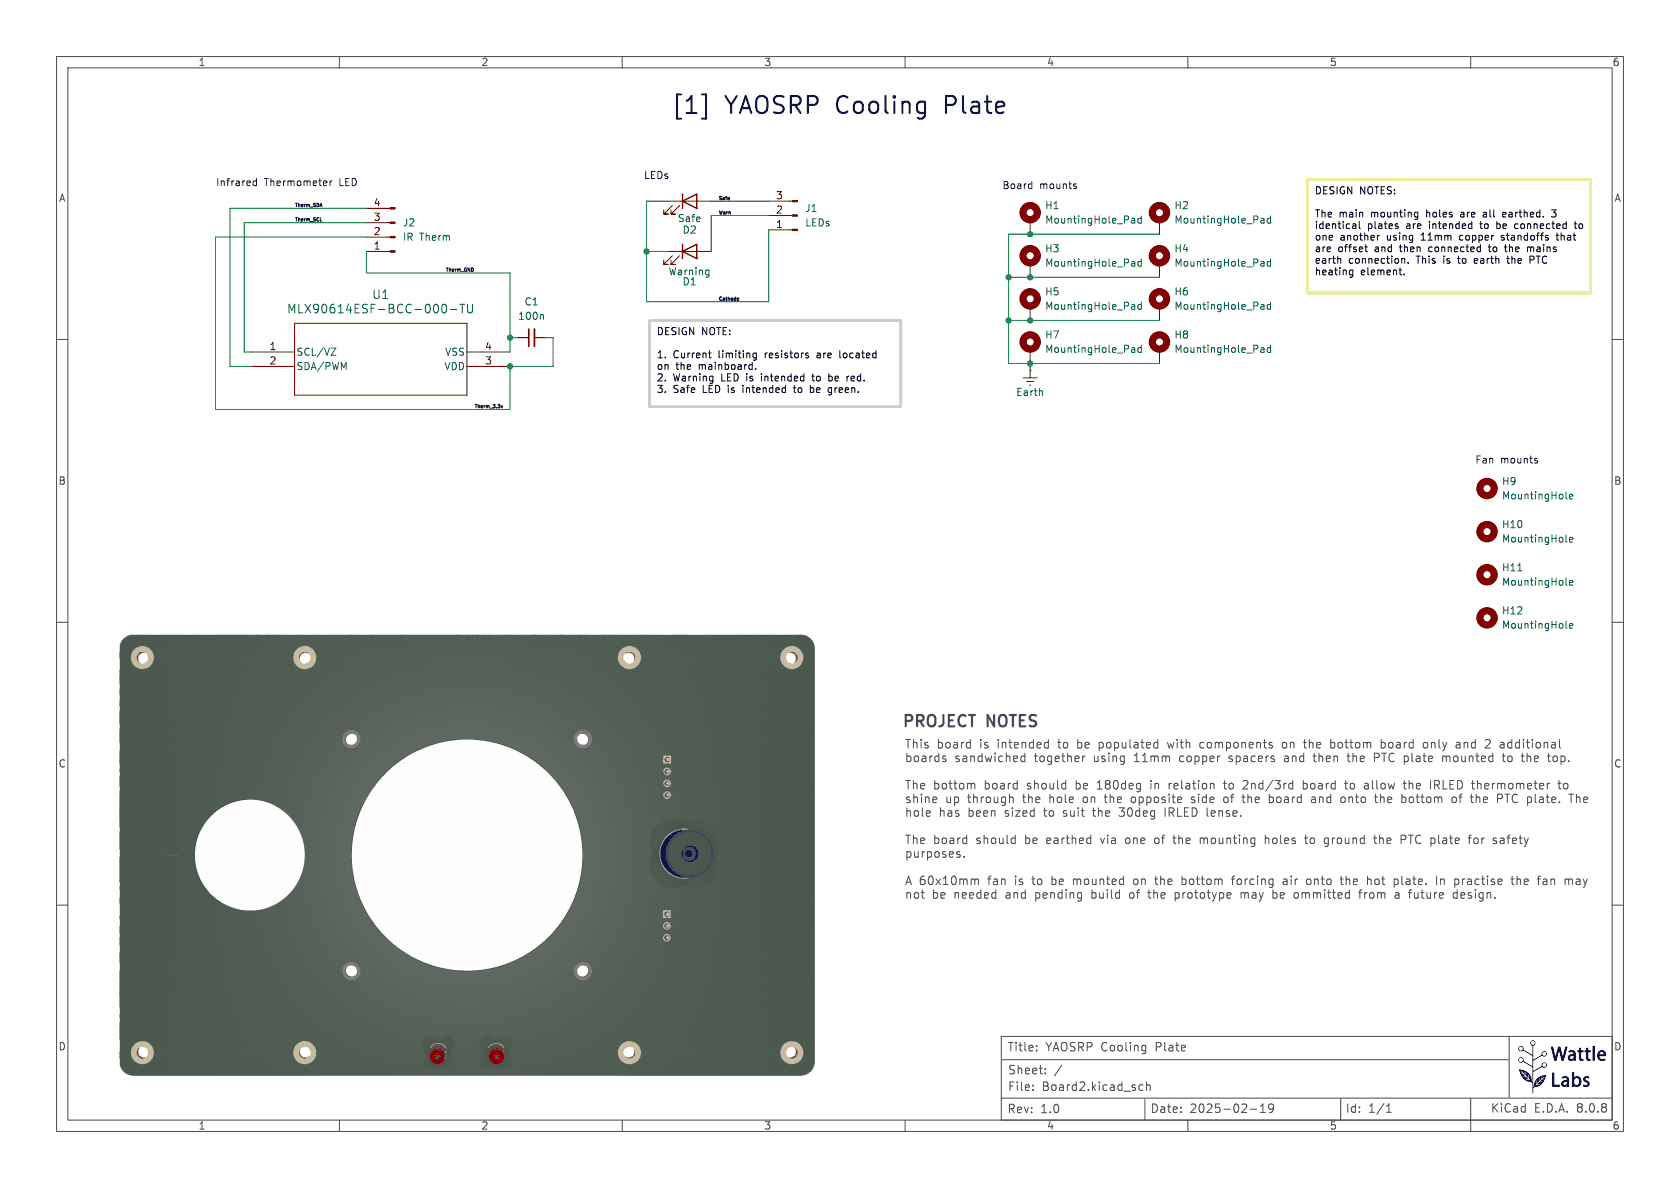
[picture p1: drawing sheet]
(kicad_sch
 (version 20231120)
 (generator "eeschema")
 (generator_version "8.0")
 (paper "A4")
 (title_block
  (title "YAOSRP Cooling Plate")
  (date "2025-02-19")
  (rev "1.0")
  (company "Wattle Labs"))
 (lib_symbols
  (symbol "Colins Library:MLX90614ESF-BCC-000-TU"
   (pin_names
    (offset 0.254)) (exclude_from_sim no) (in_bom yes) (on_board yes)
   (property "Reference" "U" (at 22.86 10.16 0) (effects (font (size 1.524 1.524))))
   (property "Value" "MLX90614ESF-BCC-000-TU" (at 22.86 7.62 0) (effects (font (size 1.524 1.524))))
   (property "Footprint" "MLX90614xCC_MEL" (at 0 0 0) (effects (font (size 1.27 1.27)
    (italic yes)) (hide yes)))
   (property "Datasheet" "" (at 0 0 0) (effects (font (size 1.27 1.27)
    (italic yes)) (hide yes)))
   (property "Description" "Infra Red Thermometer in TO-39" (at 0 0 0) (effects (font (size 1.27 1.27)) (hide yes)))
   (symbol "MLX90614ESF-BCC-000-TU_0_1"
    (polyline (pts (xy 7.62 -7.62) (xy 38.1 -7.62)) (stroke (width 0.127) (type default)) (fill (type none)))
    (polyline (pts (xy 7.62 5.08) (xy 7.62 -7.62)) (stroke (width 0.127) (type default)) (fill (type none)))
    (polyline (pts (xy 38.1 -7.62) (xy 38.1 5.08)) (stroke (width 0.127) (type default)) (fill (type none)))
    (polyline (pts (xy 38.1 5.08) (xy 7.62 5.08)) (stroke (width 0.127) (type default)) (fill (type none)))
    (pin input line (at 0 0 0) (length 7.62) (name "SCL/VZ" (effects (font (size 1.27 1.27)))) (number "1" (effects (font (size 1.27 1.27)))))
    (pin bidirectional line (at 0 -2.54 0) (length 7.62) (name "SDA/PWM" (effects (font (size 1.27 1.27)))) (number "2" (effects (font (size 1.27 1.27)))))
    (pin power_in line (at 45.72 -2.54 180) (length 7.62) (name "VDD" (effects (font (size 1.27 1.27)))) (number "3" (effects (font (size 1.27 1.27)))))
    (pin power_out line (at 45.72 0 180) (length 7.62) (name "VSS" (effects (font (size 1.27 1.27)))) (number "4" (effects (font (size 1.27 1.27)))))))
  (symbol "Connector:Conn_01x03_Pin"
   (pin_names
    (offset 1.016) hide) (exclude_from_sim no) (in_bom yes) (on_board yes)
   (property "Reference" "J" (at 0 5.08 0) (effects (font (size 1.27 1.27))))
   (property "Value" "Conn_01x03_Pin" (at 0 -5.08 0) (effects (font (size 1.27 1.27))))
   (property "Footprint" "" (at 0 0 0) (effects (font (size 1.27 1.27)) (hide yes)))
   (property "Datasheet" "~" (at 0 0 0) (effects (font (size 1.27 1.27)) (hide yes)))
   (property "Description" "Generic connector, single row, 01x03, script generated" (at 0 0 0) (effects (font (size 1.27 1.27)) (hide yes)))
   (property "ki_locked" "" (at 0 0 0) (effects (font (size 1.27 1.27))))
   (symbol "Conn_01x03_Pin_1_1"
    (polyline (pts (xy 1.27 -2.54) (xy 0.8636 -2.54)) (stroke (width 0.1524) (type default)) (fill (type none)))
    (polyline (pts (xy 1.27 0) (xy 0.8636 0)) (stroke (width 0.1524) (type default)) (fill (type none)))
    (polyline (pts (xy 1.27 2.54) (xy 0.8636 2.54)) (stroke (width 0.1524) (type default)) (fill (type none)))
    (rectangle (start 0.8636 -2.413) (end 0 -2.667) (stroke (width 0.1524) (type default)) (fill (type outline)))
    (rectangle (start 0.8636 0.127) (end 0 -0.127) (stroke (width 0.1524) (type default)) (fill (type outline)))
    (rectangle (start 0.8636 2.667) (end 0 2.413) (stroke (width 0.1524) (type default)) (fill (type outline)))
    (pin passive line (at 5.08 2.54 180) (length 3.81) (name "Pin_1" (effects (font (size 1.27 1.27)))) (number "1" (effects (font (size 1.27 1.27)))))
    (pin passive line (at 5.08 0 180) (length 3.81) (name "Pin_2" (effects (font (size 1.27 1.27)))) (number "2" (effects (font (size 1.27 1.27)))))
    (pin passive line (at 5.08 -2.54 180) (length 3.81) (name "Pin_3" (effects (font (size 1.27 1.27)))) (number "3" (effects (font (size 1.27 1.27)))))))
  (symbol "Connector:Conn_01x04_Pin"
   (pin_names
    (offset 1.016) hide) (exclude_from_sim no) (in_bom yes) (on_board yes)
   (property "Reference" "J" (at 0 5.08 0) (effects (font (size 1.27 1.27))))
   (property "Value" "Conn_01x04_Pin" (at 0 -7.62 0) (effects (font (size 1.27 1.27))))
   (property "Footprint" "" (at 0 0 0) (effects (font (size 1.27 1.27)) (hide yes)))
   (property "Datasheet" "~" (at 0 0 0) (effects (font (size 1.27 1.27)) (hide yes)))
   (property "Description" "Generic connector, single row, 01x04, script generated" (at 0 0 0) (effects (font (size 1.27 1.27)) (hide yes)))
   (property "ki_locked" "" (at 0 0 0) (effects (font (size 1.27 1.27))))
   (symbol "Conn_01x04_Pin_1_1"
    (polyline (pts (xy 1.27 -5.08) (xy 0.8636 -5.08)) (stroke (width 0.1524) (type default)) (fill (type none)))
    (polyline (pts (xy 1.27 -2.54) (xy 0.8636 -2.54)) (stroke (width 0.1524) (type default)) (fill (type none)))
    (polyline (pts (xy 1.27 0) (xy 0.8636 0)) (stroke (width 0.1524) (type default)) (fill (type none)))
    (polyline (pts (xy 1.27 2.54) (xy 0.8636 2.54)) (stroke (width 0.1524) (type default)) (fill (type none)))
    (rectangle (start 0.8636 -4.953) (end 0 -5.207) (stroke (width 0.1524) (type default)) (fill (type outline)))
    (rectangle (start 0.8636 -2.413) (end 0 -2.667) (stroke (width 0.1524) (type default)) (fill (type outline)))
    (rectangle (start 0.8636 0.127) (end 0 -0.127) (stroke (width 0.1524) (type default)) (fill (type outline)))
    (rectangle (start 0.8636 2.667) (end 0 2.413) (stroke (width 0.1524) (type default)) (fill (type outline)))
    (pin passive line (at 5.08 2.54 180) (length 3.81) (name "Pin_1" (effects (font (size 1.27 1.27)))) (number "1" (effects (font (size 1.27 1.27)))))
    (pin passive line (at 5.08 0 180) (length 3.81) (name "Pin_2" (effects (font (size 1.27 1.27)))) (number "2" (effects (font (size 1.27 1.27)))))
    (pin passive line (at 5.08 -2.54 180) (length 3.81) (name "Pin_3" (effects (font (size 1.27 1.27)))) (number "3" (effects (font (size 1.27 1.27)))))
    (pin passive line (at 5.08 -5.08 180) (length 3.81) (name "Pin_4" (effects (font (size 1.27 1.27)))) (number "4" (effects (font (size 1.27 1.27)))))))
  (symbol "Device:C_Small"
   (pin_numbers hide)
   (pin_names
    (offset 0.254) hide) (exclude_from_sim no) (in_bom yes) (on_board yes)
   (property "Reference" "C" (at 0.254 1.778 0) (effects (font (size 1.27 1.27)) (justify left)))
   (property "Value" "C_Small" (at 0.254 -2.032 0) (effects (font (size 1.27 1.27)) (justify left)))
   (property "Footprint" "" (at 0 0 0) (effects (font (size 1.27 1.27)) (hide yes)))
   (property "Datasheet" "~" (at 0 0 0) (effects (font (size 1.27 1.27)) (hide yes)))
   (property "Description" "Unpolarized capacitor, small symbol" (at 0 0 0) (effects (font (size 1.27 1.27)) (hide yes)))
   (symbol "C_Small_0_1"
    (polyline (pts (xy -1.524 -0.508) (xy 1.524 -0.508)) (stroke (width 0.3302) (type default)) (fill (type none)))
    (polyline (pts (xy -1.524 0.508) (xy 1.524 0.508)) (stroke (width 0.3048) (type default)) (fill (type none))))
   (symbol "C_Small_1_1"
    (pin passive line (at 0 2.54 270) (length 2.032) (name "~" (effects (font (size 1.27 1.27)))) (number "1" (effects (font (size 1.27 1.27)))))
    (pin passive line (at 0 -2.54 90) (length 2.032) (name "~" (effects (font (size 1.27 1.27)))) (number "2" (effects (font (size 1.27 1.27)))))))
  (symbol "Device:LED"
   (pin_numbers hide)
   (pin_names
    (offset 1.016) hide) (exclude_from_sim no) (in_bom yes) (on_board yes)
   (property "Reference" "D" (at 0 2.54 0) (effects (font (size 1.27 1.27))))
   (property "Value" "LED" (at 0 -2.54 0) (effects (font (size 1.27 1.27))))
   (property "Footprint" "" (at 0 0 0) (effects (font (size 1.27 1.27)) (hide yes)))
   (property "Datasheet" "~" (at 0 0 0) (effects (font (size 1.27 1.27)) (hide yes)))
   (property "Description" "Light emitting diode" (at 0 0 0) (effects (font (size 1.27 1.27)) (hide yes)))
   (symbol "LED_0_1"
    (polyline (pts (xy -1.27 -1.27) (xy -1.27 1.27)) (stroke (width 0.254) (type default)) (fill (type none)))
    (polyline (pts (xy -1.27 0) (xy 1.27 0)) (stroke (width 0) (type default)) (fill (type none)))
    (polyline (pts (xy 1.27 -1.27) (xy 1.27 1.27) (xy -1.27 0) (xy 1.27 -1.27)) (stroke (width 0.254) (type default)) (fill (type none)))
    (polyline (pts (xy -3.048 -0.762) (xy -4.572 -2.286) (xy -3.81 -2.286) (xy -4.572 -2.286) (xy -4.572 -1.524)) (stroke (width 0) (type default)) (fill (type none)))
    (polyline (pts (xy -1.778 -0.762) (xy -3.302 -2.286) (xy -2.54 -2.286) (xy -3.302 -2.286) (xy -3.302 -1.524)) (stroke (width 0) (type default)) (fill (type none))))
   (symbol "LED_1_1"
    (pin passive line (at -3.81 0 0) (length 2.54) (name "K" (effects (font (size 1.27 1.27)))) (number "1" (effects (font (size 1.27 1.27)))))
    (pin passive line (at 3.81 0 180) (length 2.54) (name "A" (effects (font (size 1.27 1.27)))) (number "2" (effects (font (size 1.27 1.27)))))))
  (symbol "Mechanical:MountingHole"
   (pin_names
    (offset 1.016)) (exclude_from_sim yes) (in_bom no) (on_board yes)
   (property "Reference" "H" (at 0 5.08 0) (effects (font (size 1.27 1.27))))
   (property "Value" "MountingHole" (at 0 3.175 0) (effects (font (size 1.27 1.27))))
   (property "Footprint" "" (at 0 0 0) (effects (font (size 1.27 1.27)) (hide yes)))
   (property "Datasheet" "~" (at 0 0 0) (effects (font (size 1.27 1.27)) (hide yes)))
   (property "Description" "Mounting Hole without connection" (at 0 0 0) (effects (font (size 1.27 1.27)) (hide yes)))
   (symbol "MountingHole_0_1"
    (circle (center 0 0) (radius 1.27) (stroke (width 1.27) (type default)) (fill (type none)))))
  (symbol "Mechanical:MountingHole_Pad"
   (pin_numbers hide)
   (pin_names
    (offset 1.016) hide) (exclude_from_sim yes) (in_bom no) (on_board yes)
   (property "Reference" "H" (at 0 6.35 0) (effects (font (size 1.27 1.27))))
   (property "Value" "MountingHole_Pad" (at 0 4.445 0) (effects (font (size 1.27 1.27))))
   (property "Footprint" "" (at 0 0 0) (effects (font (size 1.27 1.27)) (hide yes)))
   (property "Datasheet" "~" (at 0 0 0) (effects (font (size 1.27 1.27)) (hide yes)))
   (property "Description" "Mounting Hole with connection" (at 0 0 0) (effects (font (size 1.27 1.27)) (hide yes)))
   (symbol "MountingHole_Pad_0_1"
    (circle (center 0 1.27) (radius 1.27) (stroke (width 1.27) (type default)) (fill (type none))))
   (symbol "MountingHole_Pad_1_1"
    (pin input line (at 0 -2.54 90) (length 2.54) (name "1" (effects (font (size 1.27 1.27)))) (number "1" (effects (font (size 1.27 1.27)))))))
  (symbol "power:Earth"
   (power)
   (pin_numbers hide)
   (pin_names
    (offset 0) hide) (exclude_from_sim no) (in_bom yes) (on_board yes)
   (property "Reference" "#PWR" (at 0 -6.35 0) (effects (font (size 1.27 1.27)) (hide yes)))
   (property "Value" "Earth" (at 0 -3.81 0) (effects (font (size 1.27 1.27))))
   (property "Footprint" "" (at 0 0 0) (effects (font (size 1.27 1.27)) (hide yes)))
   (property "Datasheet" "~" (at 0 0 0) (effects (font (size 1.27 1.27)) (hide yes)))
   (property "Description" "Power symbol creates a global label with name \"Earth\"" (at 0 0 0) (effects (font (size 1.27 1.27)) (hide yes)))
   (symbol "Earth_0_1"
    (polyline (pts (xy -0.635 -1.905) (xy 0.635 -1.905)) (stroke (width 0) (type default)) (fill (type none)))
    (polyline (pts (xy -0.127 -2.54) (xy 0.127 -2.54)) (stroke (width 0) (type default)) (fill (type none)))
    (polyline (pts (xy 0 -1.27) (xy 0 0)) (stroke (width 0) (type default)) (fill (type none)))
    (polyline (pts (xy 1.27 -1.27) (xy -1.27 -1.27)) (stroke (width 0) (type default)) (fill (type none))))
   (symbol "Earth_1_1"
    (pin power_in line (at 0 0 270) (length 0) (name "~" (effects (font (size 1.27 1.27)))) (number "1" (effects (font (size 1.27 1.27))))))))
 (junction
  (at 182.118 64.262)
  (diameter 0)
  (color 0 0 0 0))
 (junction
  (at 182.118 56.642)
  (diameter 0)
  (color 0 0 0 0))
 (junction
  (at 182.118 41.402)
  (diameter 0)
  (color 0 0 0 0))
 (junction
  (at 90.17 64.77)
  (diameter 0)
  (color 0 0 0 0))
 (junction
  (at 178.308 56.642)
  (diameter 0)
  (color 0 0 0 0))
 (junction
  (at 178.308 49.022)
  (diameter 0)
  (color 0 0 0 0))
 (junction
  (at 114.3 44.45)
  (diameter 0)
  (color 0 0 0 0))
 (junction
  (at 90.17 59.69)
  (diameter 0)
  (color 0 0 0 0))
 (junction
  (at 182.118 49.022)
  (diameter 0)
  (color 0 0 0 0))
 (wire
  (pts (xy 182.118 64.262) (xy 204.978 64.262))
  (stroke (width 0) (type default)))
 (wire
  (pts (xy 90.17 59.69) (xy 91.44 59.69))
  (stroke (width 0) (type default)))
 (wire
  (pts (xy 90.17 48.26) (xy 90.17 59.69))
  (stroke (width 0) (type default)))
 (wire
  (pts (xy 178.308 56.642) (xy 178.308 64.262))
  (stroke (width 0) (type default)))
 (wire
  (pts (xy 182.118 41.402) (xy 204.978 41.402))
  (stroke (width 0) (type default)))
 (wire
  (pts (xy 38.1 72.39) (xy 90.17 72.39))
  (stroke (width 0) (type default)))
 (wire
  (pts (xy 114.3 35.56) (xy 114.3 44.45))
  (stroke (width 0) (type default)))
 (wire
  (pts (xy 178.308 49.022) (xy 182.118 49.022))
  (stroke (width 0) (type default)))
 (wire
  (pts (xy 182.118 65.532) (xy 182.118 64.262))
  (stroke (width 0) (type default)))
 (wire
  (pts (xy 182.118 49.022) (xy 204.978 49.022))
  (stroke (width 0) (type default)))
 (wire
  (pts (xy 64.77 36.83) (xy 40.64 36.83))
  (stroke (width 0) (type default)))
 (wire
  (pts (xy 125.73 38.1) (xy 125.73 44.45))
  (stroke (width 0) (type default)))
 (wire
  (pts (xy 114.3 44.45) (xy 114.3 53.34))
  (stroke (width 0) (type default)))
 (wire
  (pts (xy 135.89 53.34) (xy 135.89 40.64))
  (stroke (width 0) (type default)))
 (wire
  (pts (xy 64.77 41.91) (xy 38.1 41.91))
  (stroke (width 0) (type default)))
 (wire
  (pts (xy 90.17 62.23) (xy 90.17 59.69))
  (stroke (width 0) (type default)))
 (wire
  (pts (xy 182.118 56.642) (xy 204.978 56.642))
  (stroke (width 0) (type default)))
 (wire
  (pts (xy 178.308 49.022) (xy 178.308 56.642))
  (stroke (width 0) (type default)))
 (wire
  (pts (xy 178.308 41.402) (xy 178.308 49.022))
  (stroke (width 0) (type default)))
 (wire
  (pts (xy 114.3 35.56) (xy 118.11 35.56))
  (stroke (width 0) (type default)))
 (wire
  (pts (xy 64.77 44.45) (xy 64.77 48.26))
  (stroke (width 0) (type default)))
 (wire
  (pts (xy 97.79 64.77) (xy 97.79 59.69))
  (stroke (width 0) (type default)))
 (wire
  (pts (xy 40.64 36.83) (xy 40.64 64.77))
  (stroke (width 0) (type default)))
 (wire
  (pts (xy 64.77 39.37) (xy 43.18 39.37))
  (stroke (width 0) (type default)))
 (wire
  (pts (xy 64.77 48.26) (xy 90.17 48.26))
  (stroke (width 0) (type default)))
 (wire
  (pts (xy 114.3 53.34) (xy 135.89 53.34))
  (stroke (width 0) (type default)))
 (wire
  (pts (xy 43.18 39.37) (xy 43.18 62.23))
  (stroke (width 0) (type default)))
 (wire
  (pts (xy 38.1 41.91) (xy 38.1 72.39))
  (stroke (width 0) (type default)))
 (wire
  (pts (xy 40.64 64.77) (xy 44.45 64.77))
  (stroke (width 0) (type default)))
 (wire
  (pts (xy 90.17 64.77) (xy 97.79 64.77))
  (stroke (width 0) (type default)))
 (wire
  (pts (xy 178.308 64.262) (xy 182.118 64.262))
  (stroke (width 0) (type default)))
 (wire
  (pts (xy 182.118 41.402) (xy 178.308 41.402))
  (stroke (width 0) (type default)))
 (wire
  (pts (xy 43.18 62.23) (xy 44.45 62.23))
  (stroke (width 0) (type default)))
 (wire
  (pts (xy 90.17 72.39) (xy 90.17 64.77))
  (stroke (width 0) (type default)))
 (wire
  (pts (xy 96.52 59.69) (xy 97.79 59.69))
  (stroke (width 0) (type default)))
 (wire
  (pts (xy 178.308 56.642) (xy 182.118 56.642))
  (stroke (width 0) (type default)))
 (wire
  (pts (xy 114.3 44.45) (xy 118.11 44.45))
  (stroke (width 0) (type default)))
 (wire
  (pts (xy 125.73 38.1) (xy 135.89 38.1))
  (stroke (width 0) (type default)))
 (wire
  (pts (xy 125.73 35.56) (xy 135.89 35.56))
  (stroke (width 0) (type default)))
 (image
  (at 82.55 151.13)
  (scale 0.451342)
  (data))
 (text_box "This board is intended to be populated with components on the bottom board only and 2 additional boards sandwiched together using 11mm copper spacers and then the PTC plate mounted to the top.\n\nThe bottom board should be 180deg in relation to 2nd/3rd board to allow the IRLED thermometer to shine up through the hole on the opposite side of the board and onto the bottom of the PTC plate. The hole has been sized to suit the 30deg IRLED lense.\n\nThe board should be earthed via one of the mounting holes to ground the PTC plate for safety purposes.\n\nA 60x10mm fan is to be mounted on the bottom forcing air onto the hot plate. In practise the fan may not be needed and pending build of the prototype may be ommitted from a future design.\n"
  (exclude_from_sim no)
  (at 158.75 129.54 0)
  (size 124.46 48.26)
  (stroke (width -0.0001) (type default))
  (fill (type none))
  (effects (font (size 1.5 1.5) (color 72 72 72 1)) (justify left top)))
 (text_box "DESIGN NOTES:\n\nThe main mounting holes are all earthed. 3 identical plates are intended to be connected to one another using 11mm copper standoffs that are offset and then connected to the mains earth connection. This is to earth the PTC heating element."
  (exclude_from_sim no)
  (at 231.14 31.75 0)
  (size 50.038 20.066)
  (stroke (width 0.5) (type solid) (color 250 236 0 1))
  (fill (type none))
  (effects (font (size 1.27 1.27) (color 0 0 0 1)) (justify left top)))
 (text_box "DESIGN NOTE:\n\n1. Current limiting resistors are located on the mainboard.\n2. Warning LED is intended to be red.\n3. Safe LED is intended to be green."
  (exclude_from_sim no)
  (at 114.808 56.642 0)
  (size 44.45 15.24)
  (stroke (width 0.5) (type solid) (color 200 200 200 1))
  (fill (type none))
  (effects (font (size 1.27 1.27) (color 0 0 0 1)) (justify left top)))
 (text_box "[${#}] ${TITLE}"
  (exclude_from_sim no)
  (at 11.938 11.938 0)
  (size 273.05 13.335)
  (stroke (width -0.0001) (type default))
  (fill (type none))
  (effects (font (size 3 3) (thickness 0.375))))
 (text "Fan mounts"
  (exclude_from_sim no)
  (at 266.446 81.534 0)
  (effects (font (size 1.27 1.27) (thickness 0.1588))))
 (text "LEDs"
  (exclude_from_sim no)
  (at 116.078 31.242 0)
  (effects (font (size 1.27 1.27) (thickness 0.1588))))
 (text "PROJECT NOTES"
  (exclude_from_sim no)
  (at 159.385 128.905 0)
  (effects (font (size 2 2)
    (bold yes) (color 53 60 207 1)) (justify left bottom)))
 (text "Board mounts"
  (exclude_from_sim no)
  (at 183.896 33.02 0)
  (effects (font (size 1.27 1.27) (thickness 0.1588))))
 (text "Infrared Thermometer LED"
  (exclude_from_sim no)
  (at 38.1 31.75 0)
  (effects (font (size 1.27 1.27) (thickness 0.1588)) (justify left top)))
 (label "Safe"
  (at 127 35.56 0)
  (effects (font (size 0.6 0.6)) (justify left bottom)))
 (label "Cathode"
  (at 127 53.34 0)
  (effects (font (size 0.6 0.6)) (justify left bottom)))
 (label "Therm_SDA"
  (at 52.07 36.83 0)
  (effects (font (size 0.6 0.6) (thickness 0.12)
    (bold yes)) (justify left bottom)))
 (label "Therm_3.3v"
  (at 83.82 72.39 0)
  (effects (font (size 0.6 0.6) (thickness 0.12)
    (bold yes)) (justify left bottom)))
 (label "Therm_GND"
  (at 78.74 48.26 0)
  (effects (font (size 0.6 0.6) (thickness 0.12)
    (bold yes)) (justify left bottom)))
 (label "Warn"
  (at 127 38.1 0)
  (effects (font (size 0.6 0.6)) (justify left bottom)))
 (label "Therm_SCL"
  (at 52.07 39.37 0)
  (effects (font (size 0.6 0.6) (thickness 0.12)
    (bold yes)) (justify left bottom)))
 (symbol
  (lib_id "Connector:Conn_01x03_Pin")
  (at 140.97 38.1 180)
  (unit 1)
  (exclude_from_sim no)
  (in_bom yes)
  (on_board yes)
  (dnp no)
  (fields_autoplaced yes)
  (property "Reference" "J1" (at 142.24 36.8299 0) (effects (font (size 1.27 1.27)) (justify right)))
  (property "Value" "LEDs" (at 142.24 39.3699 0) (effects (font (size 1.27 1.27)) (justify right)))
  (property "Footprint" "Connector_PinHeader_2.54mm:PinHeader_1x03_P2.54mm_Horizontal" (at 140.97 38.1 0) (effects (font (size 1.27 1.27)) (hide yes)))
  (property "Datasheet" "~" (at 140.97 38.1 0) (effects (font (size 1.27 1.27)) (hide yes)))
  (property "Description" "Generic connector, single row, 01x03, script generated" (at 140.97 38.1 0) (effects (font (size 1.27 1.27)) (hide yes)))
  (property "Supplier" "" (at 140.97 38.1 0) (effects (font (size 1.27 1.27)) (hide yes)))
  (property "Digikey_PN" "" (at 140.97 38.1 0) (effects (font (size 1.27 1.27)) (hide yes)))
  (pin "2")
  (pin "3")
  (pin "1"))
 (symbol
  (lib_id "Device:LED")
  (at 121.92 44.45 0)
  (unit 1)
  (exclude_from_sim no)
  (in_bom no)
  (on_board yes)
  (dnp no)
  (property "Reference" "D1" (at 121.92 49.784 0) (effects (font (size 1.27 1.27))))
  (property "Value" "Warning" (at 121.92 48.006 0) (effects (font (size 1.27 1.27))))
  (property "Footprint" "LED_THT:LED_D3.0mm" (at 121.92 44.45 0) (effects (font (size 1.27 1.27)) (hide yes)))
  (property "Datasheet" "~" (at 121.92 44.45 0) (effects (font (size 1.27 1.27)) (hide yes)))
  (property "Description" "Light emitting diode" (at 121.92 44.45 0) (effects (font (size 1.27 1.27)) (hide yes)))
  (property "Supplier" "" (at 121.92 44.45 0) (effects (font (size 1.27 1.27)) (hide yes)))
  (pin "2")
  (pin "1"))
 (symbol
  (lib_id "Mechanical:MountingHole_Pad")
  (at 204.978 54.102 0)
  (unit 1)
  (exclude_from_sim yes)
  (in_bom no)
  (on_board yes)
  (dnp no)
  (fields_autoplaced yes)
  (property "Reference" "H6" (at 207.518 51.5619 0) (effects (font (size 1.27 1.27)) (justify left)))
  (property "Value" "MountingHole_Pad" (at 207.518 54.1019 0) (effects (font (size 1.27 1.27)) (justify left)))
  (property "Footprint" "MountingHole:MountingHole_2.5mm_Pad_TopBottom" (at 204.978 54.102 0) (effects (font (size 1.27 1.27)) (hide yes)))
  (property "Datasheet" "~" (at 204.978 54.102 0) (effects (font (size 1.27 1.27)) (hide yes)))
  (property "Description" "Mounting Hole with connection" (at 204.978 54.102 0) (effects (font (size 1.27 1.27)) (hide yes)))
  (property "Supplier" "" (at 204.978 54.102 0) (effects (font (size 1.27 1.27)) (hide yes)))
  (property "Digikey_PN" "" (at 204.978 54.102 0) (effects (font (size 1.27 1.27)) (hide yes)))
  (pin "1"))
 (symbol
  (lib_id "Device:C_Small")
  (at 93.98 59.69 90)
  (unit 1)
  (exclude_from_sim no)
  (in_bom yes)
  (on_board yes)
  (dnp no)
  (fields_autoplaced yes)
  (property "Reference" "C1" (at 93.9863 53.34 90) (effects (font (size 1.27 1.27))))
  (property "Value" "100n" (at 93.9863 55.88 90) (effects (font (size 1.27 1.27))))
  (property "Footprint" "Capacitor_SMD:C_0603_1608Metric" (at 93.98 59.69 0) (effects (font (size 1.27 1.27)) (hide yes)))
  (property "Datasheet" "~" (at 93.98 59.69 0) (effects (font (size 1.27 1.27)) (hide yes)))
  (property "Description" "0.1 µF ±10% 16V Ceramic Capacitor X7R 0603 (1608 Metric)" (at 93.98 59.69 0) (effects (font (size 1.27 1.27)) (hide yes)))
  (property "Supplier" "https://www.digikey.co.nz/en/products/detail/yageo/CC0603KRX7R7BB104/302822" (at 93.98 59.69 0) (effects (font (size 1.27 1.27)) (hide yes)))
  (property "Digikey_PN" "CC0603KRX7R7BB104" (at 93.98 59.69 0) (effects (font (size 1.27 1.27)) (hide yes)))
  (pin "1")
  (pin "2"))
 (symbol
  (lib_id "Mechanical:MountingHole")
  (at 262.89 86.36 0)
  (unit 1)
  (exclude_from_sim yes)
  (in_bom no)
  (on_board yes)
  (dnp no)
  (fields_autoplaced yes)
  (property "Reference" "H9" (at 265.43 85.0899 0) (effects (font (size 1.27 1.27)) (justify left)))
  (property "Value" "MountingHole" (at 265.43 87.6299 0) (effects (font (size 1.27 1.27)) (justify left)))
  (property "Footprint" "MountingHole:MountingHole_2.5mm" (at 262.89 86.36 0) (effects (font (size 1.27 1.27)) (hide yes)))
  (property "Datasheet" "~" (at 262.89 86.36 0) (effects (font (size 1.27 1.27)) (hide yes)))
  (property "Description" "Mounting Hole without connection" (at 262.89 86.36 0) (effects (font (size 1.27 1.27)) (hide yes)))
  (property "Supplier" "" (at 262.89 86.36 0) (effects (font (size 1.27 1.27)) (hide yes)))
  (property "Digikey_PN" "" (at 262.89 86.36 0) (effects (font (size 1.27 1.27)) (hide yes))))
 (symbol
  (lib_id "Mechanical:MountingHole_Pad")
  (at 204.978 61.722 0)
  (unit 1)
  (exclude_from_sim yes)
  (in_bom no)
  (on_board yes)
  (dnp no)
  (fields_autoplaced yes)
  (property "Reference" "H8" (at 207.518 59.1819 0) (effects (font (size 1.27 1.27)) (justify left)))
  (property "Value" "MountingHole_Pad" (at 207.518 61.7219 0) (effects (font (size 1.27 1.27)) (justify left)))
  (property "Footprint" "MountingHole:MountingHole_2.5mm_Pad_TopBottom" (at 204.978 61.722 0) (effects (font (size 1.27 1.27)) (hide yes)))
  (property "Datasheet" "~" (at 204.978 61.722 0) (effects (font (size 1.27 1.27)) (hide yes)))
  (property "Description" "Mounting Hole with connection" (at 204.978 61.722 0) (effects (font (size 1.27 1.27)) (hide yes)))
  (property "Supplier" "" (at 204.978 61.722 0) (effects (font (size 1.27 1.27)) (hide yes)))
  (property "Digikey_PN" "" (at 204.978 61.722 0) (effects (font (size 1.27 1.27)) (hide yes)))
  (pin "1"))
 (symbol
  (lib_id "Mechanical:MountingHole_Pad")
  (at 182.118 46.482 0)
  (unit 1)
  (exclude_from_sim yes)
  (in_bom no)
  (on_board yes)
  (dnp no)
  (fields_autoplaced yes)
  (property "Reference" "H3" (at 184.658 43.9419 0) (effects (font (size 1.27 1.27)) (justify left)))
  (property "Value" "MountingHole_Pad" (at 184.658 46.4819 0) (effects (font (size 1.27 1.27)) (justify left)))
  (property "Footprint" "MountingHole:MountingHole_2.5mm_Pad_TopBottom" (at 182.118 46.482 0) (effects (font (size 1.27 1.27)) (hide yes)))
  (property "Datasheet" "~" (at 182.118 46.482 0) (effects (font (size 1.27 1.27)) (hide yes)))
  (property "Description" "Mounting Hole with connection" (at 182.118 46.482 0) (effects (font (size 1.27 1.27)) (hide yes)))
  (property "Supplier" "" (at 182.118 46.482 0) (effects (font (size 1.27 1.27)) (hide yes)))
  (property "Digikey_PN" "" (at 182.118 46.482 0) (effects (font (size 1.27 1.27)) (hide yes)))
  (pin "1"))
 (symbol
  (lib_id "Mechanical:MountingHole")
  (at 262.89 101.6 0)
  (unit 1)
  (exclude_from_sim yes)
  (in_bom no)
  (on_board yes)
  (dnp no)
  (fields_autoplaced yes)
  (property "Reference" "H11" (at 265.43 100.3299 0) (effects (font (size 1.27 1.27)) (justify left)))
  (property "Value" "MountingHole" (at 265.43 102.8699 0) (effects (font (size 1.27 1.27)) (justify left)))
  (property "Footprint" "MountingHole:MountingHole_2.5mm" (at 262.89 101.6 0) (effects (font (size 1.27 1.27)) (hide yes)))
  (property "Datasheet" "~" (at 262.89 101.6 0) (effects (font (size 1.27 1.27)) (hide yes)))
  (property "Description" "Mounting Hole without connection" (at 262.89 101.6 0) (effects (font (size 1.27 1.27)) (hide yes)))
  (property "Supplier" "" (at 262.89 101.6 0) (effects (font (size 1.27 1.27)) (hide yes))))
 (symbol
  (lib_id "Mechanical:MountingHole_Pad")
  (at 204.978 38.862 0)
  (unit 1)
  (exclude_from_sim yes)
  (in_bom no)
  (on_board yes)
  (dnp no)
  (fields_autoplaced yes)
  (property "Reference" "H2" (at 207.518 36.3219 0) (effects (font (size 1.27 1.27)) (justify left)))
  (property "Value" "MountingHole_Pad" (at 207.518 38.8619 0) (effects (font (size 1.27 1.27)) (justify left)))
  (property "Footprint" "MountingHole:MountingHole_2.5mm_Pad_TopBottom" (at 204.978 38.862 0) (effects (font (size 1.27 1.27)) (hide yes)))
  (property "Datasheet" "~" (at 204.978 38.862 0) (effects (font (size 1.27 1.27)) (hide yes)))
  (property "Description" "Mounting Hole with connection" (at 204.978 38.862 0) (effects (font (size 1.27 1.27)) (hide yes)))
  (property "Supplier" "" (at 204.978 38.862 0) (effects (font (size 1.27 1.27)) (hide yes)))
  (property "Digikey_PN" "" (at 204.978 38.862 0) (effects (font (size 1.27 1.27)) (hide yes)))
  (pin "1"))
 (symbol
  (lib_id "Device:LED")
  (at 121.92 35.56 0)
  (unit 1)
  (exclude_from_sim no)
  (in_bom no)
  (on_board yes)
  (dnp no)
  (property "Reference" "D2" (at 121.92 40.64 0) (effects (font (size 1.27 1.27))))
  (property "Value" "Safe" (at 121.92 38.608 0) (effects (font (size 1.27 1.27))))
  (property "Footprint" "LED_THT:LED_D3.0mm" (at 121.92 35.56 0) (effects (font (size 1.27 1.27)) (hide yes)))
  (property "Datasheet" "~" (at 121.92 35.56 0) (effects (font (size 1.27 1.27)) (hide yes)))
  (property "Description" "Light emitting diode" (at 121.92 35.56 0) (effects (font (size 1.27 1.27)) (hide yes)))
  (property "Supplier" "" (at 121.92 35.56 0) (effects (font (size 1.27 1.27)) (hide yes)))
  (property "Digikey_PN" "" (at 121.92 35.56 0) (effects (font (size 1.27 1.27)) (hide yes)))
  (pin "2")
  (pin "1"))
 (symbol
  (lib_id "power:Earth")
  (at 182.118 65.532 0)
  (unit 1)
  (exclude_from_sim no)
  (in_bom yes)
  (on_board yes)
  (dnp no)
  (property "Reference" "#PWR01" (at 182.118 71.882 0) (effects (font (size 1.27 1.27)) (hide yes)))
  (property "Value" "Earth" (at 182.118 69.342 0) (effects (font (size 1.27 1.27))))
  (property "Footprint" "" (at 182.118 65.532 0) (effects (font (size 1.27 1.27)) (hide yes)))
  (property "Datasheet" "~" (at 182.118 65.532 0) (effects (font (size 1.27 1.27)) (hide yes)))
  (property "Description" "Power symbol creates a global label with name \"Earth\"" (at 182.118 65.532 0) (effects (font (size 1.27 1.27)) (hide yes)))
  (pin "1"))
 (symbol
  (lib_id "Mechanical:MountingHole")
  (at 262.89 93.98 0)
  (unit 1)
  (exclude_from_sim yes)
  (in_bom no)
  (on_board yes)
  (dnp no)
  (fields_autoplaced yes)
  (property "Reference" "H10" (at 265.43 92.7099 0) (effects (font (size 1.27 1.27)) (justify left)))
  (property "Value" "MountingHole" (at 265.43 95.2499 0) (effects (font (size 1.27 1.27)) (justify left)))
  (property "Footprint" "MountingHole:MountingHole_2.5mm" (at 262.89 93.98 0) (effects (font (size 1.27 1.27)) (hide yes)))
  (property "Datasheet" "~" (at 262.89 93.98 0) (effects (font (size 1.27 1.27)) (hide yes)))
  (property "Description" "Mounting Hole without connection" (at 262.89 93.98 0) (effects (font (size 1.27 1.27)) (hide yes)))
  (property "Supplier" "" (at 262.89 93.98 0) (effects (font (size 1.27 1.27)) (hide yes))))
 (symbol
  (lib_id "Mechanical:MountingHole")
  (at 262.89 109.22 0)
  (unit 1)
  (exclude_from_sim yes)
  (in_bom no)
  (on_board yes)
  (dnp no)
  (fields_autoplaced yes)
  (property "Reference" "H12" (at 265.43 107.9499 0) (effects (font (size 1.27 1.27)) (justify left)))
  (property "Value" "MountingHole" (at 265.43 110.4899 0) (effects (font (size 1.27 1.27)) (justify left)))
  (property "Footprint" "MountingHole:MountingHole_2.5mm" (at 262.89 109.22 0) (effects (font (size 1.27 1.27)) (hide yes)))
  (property "Datasheet" "~" (at 262.89 109.22 0) (effects (font (size 1.27 1.27)) (hide yes)))
  (property "Description" "Mounting Hole without connection" (at 262.89 109.22 0) (effects (font (size 1.27 1.27)) (hide yes)))
  (property "Supplier" "" (at 262.89 109.22 0) (effects (font (size 1.27 1.27)) (hide yes))))
 (symbol
  (lib_id "Mechanical:MountingHole_Pad")
  (at 182.118 61.722 0)
  (unit 1)
  (exclude_from_sim yes)
  (in_bom no)
  (on_board yes)
  (dnp no)
  (fields_autoplaced yes)
  (property "Reference" "H7" (at 184.658 59.1819 0) (effects (font (size 1.27 1.27)) (justify left)))
  (property "Value" "MountingHole_Pad" (at 184.658 61.7219 0) (effects (font (size 1.27 1.27)) (justify left)))
  (property "Footprint" "MountingHole:MountingHole_2.5mm_Pad_TopBottom" (at 182.118 61.722 0) (effects (font (size 1.27 1.27)) (hide yes)))
  (property "Datasheet" "~" (at 182.118 61.722 0) (effects (font (size 1.27 1.27)) (hide yes)))
  (property "Description" "Mounting Hole with connection" (at 182.118 61.722 0) (effects (font (size 1.27 1.27)) (hide yes)))
  (property "Supplier" "" (at 182.118 61.722 0) (effects (font (size 1.27 1.27)) (hide yes)))
  (property "Digikey_PN" "" (at 182.118 61.722 0) (effects (font (size 1.27 1.27)) (hide yes)))
  (pin "1"))
 (symbol
  (lib_id "Mechanical:MountingHole_Pad")
  (at 204.978 46.482 0)
  (unit 1)
  (exclude_from_sim yes)
  (in_bom no)
  (on_board yes)
  (dnp no)
  (fields_autoplaced yes)
  (property "Reference" "H4" (at 207.518 43.9419 0) (effects (font (size 1.27 1.27)) (justify left)))
  (property "Value" "MountingHole_Pad" (at 207.518 46.4819 0) (effects (font (size 1.27 1.27)) (justify left)))
  (property "Footprint" "MountingHole:MountingHole_2.5mm_Pad_TopBottom" (at 204.978 46.482 0) (effects (font (size 1.27 1.27)) (hide yes)))
  (property "Datasheet" "~" (at 204.978 46.482 0) (effects (font (size 1.27 1.27)) (hide yes)))
  (property "Description" "Mounting Hole with connection" (at 204.978 46.482 0) (effects (font (size 1.27 1.27)) (hide yes)))
  (property "Supplier" "" (at 204.978 46.482 0) (effects (font (size 1.27 1.27)) (hide yes)))
  (property "Digikey_PN" "" (at 204.978 46.482 0) (effects (font (size 1.27 1.27)) (hide yes)))
  (pin "1"))
 (symbol
  (lib_id "Colins Library:MLX90614ESF-BCC-000-TU")
  (at 44.45 62.23 0)
  (unit 1)
  (exclude_from_sim no)
  (in_bom yes)
  (on_board yes)
  (dnp no)
  (fields_autoplaced yes)
  (property "Reference" "U1" (at 67.31 52.07 0) (effects (font (size 1.524 1.524))))
  (property "Value" "MLX90614ESF-BCC-000-TU" (at 67.31 54.61 0) (effects (font (size 1.524 1.524))))
  (property "Footprint" "0_Project:IRTHERMO_MLX90614xCC_MEL" (at 44.45 62.23 0) (effects (font (size 1.27 1.27)
    (italic yes)) (hide yes)))
  (property "Datasheet" "" (at 44.45 62.23 0) (effects (font (size 1.27 1.27)
    (italic yes)) (hide yes)))
  (property "Description" "Infra Red Thermometer in TO-39" (at 44.45 62.23 0) (effects (font (size 1.27 1.27)) (hide yes)))
  (property "Supplier" "" (at 44.45 62.23 0) (effects (font (size 1.27 1.27)) (hide yes)))
  (property "Digikey_PN" " MLX90614ESF-BCC-000-TU-ND" (at 44.45 62.23 0) (effects (font (size 1.27 1.27)) (hide yes)))
  (pin "2")
  (pin "4")
  (pin "3")
  (pin "1"))
 (symbol
  (lib_id "Mechanical:MountingHole_Pad")
  (at 182.118 54.102 0)
  (unit 1)
  (exclude_from_sim yes)
  (in_bom no)
  (on_board yes)
  (dnp no)
  (fields_autoplaced yes)
  (property "Reference" "H5" (at 184.658 51.5619 0) (effects (font (size 1.27 1.27)) (justify left)))
  (property "Value" "MountingHole_Pad" (at 184.658 54.1019 0) (effects (font (size 1.27 1.27)) (justify left)))
  (property "Footprint" "MountingHole:MountingHole_2.5mm_Pad_TopBottom" (at 182.118 54.102 0) (effects (font (size 1.27 1.27)) (hide yes)))
  (property "Datasheet" "~" (at 182.118 54.102 0) (effects (font (size 1.27 1.27)) (hide yes)))
  (property "Description" "Mounting Hole with connection" (at 182.118 54.102 0) (effects (font (size 1.27 1.27)) (hide yes)))
  (property "Supplier" "" (at 182.118 54.102 0) (effects (font (size 1.27 1.27)) (hide yes)))
  (property "Digikey_PN" "" (at 182.118 54.102 0) (effects (font (size 1.27 1.27)) (hide yes)))
  (pin "1"))
 (symbol
  (lib_id "Connector:Conn_01x04_Pin")
  (at 69.85 41.91 180)
  (unit 1)
  (exclude_from_sim no)
  (in_bom no)
  (on_board yes)
  (dnp no)
  (fields_autoplaced yes)
  (property "Reference" "J2" (at 71.12 39.3699 0) (effects (font (size 1.27 1.27)) (justify right)))
  (property "Value" "IR Therm" (at 71.12 41.9099 0) (effects (font (size 1.27 1.27)) (justify right)))
  (property "Footprint" "Connector_PinHeader_2.54mm:PinHeader_1x04_P2.54mm_Horizontal" (at 69.85 41.91 0) (effects (font (size 1.27 1.27)) (hide yes)))
  (property "Datasheet" "~" (at 69.85 41.91 0) (effects (font (size 1.27 1.27)) (hide yes)))
  (property "Description" "Generic connector, single row, 01x04, script generated" (at 69.85 41.91 0) (effects (font (size 1.27 1.27)) (hide yes)))
  (property "Supplier" "" (at 69.85 41.91 0) (effects (font (size 1.27 1.27)) (hide yes)))
  (property "Digikey_PN" "" (at 69.85 41.91 0) (effects (font (size 1.27 1.27)) (hide yes)))
  (pin "2")
  (pin "3")
  (pin "1")
  (pin "4"))
 (symbol
  (lib_id "Mechanical:MountingHole_Pad")
  (at 182.118 38.862 0)
  (unit 1)
  (exclude_from_sim yes)
  (in_bom no)
  (on_board yes)
  (dnp no)
  (fields_autoplaced yes)
  (property "Reference" "H1" (at 184.658 36.3219 0) (effects (font (size 1.27 1.27)) (justify left)))
  (property "Value" "MountingHole_Pad" (at 184.658 38.8619 0) (effects (font (size 1.27 1.27)) (justify left)))
  (property "Footprint" "MountingHole:MountingHole_2.5mm_Pad_TopBottom" (at 182.118 38.862 0) (effects (font (size 1.27 1.27)) (hide yes)))
  (property "Datasheet" "~" (at 182.118 38.862 0) (effects (font (size 1.27 1.27)) (hide yes)))
  (property "Description" "Mounting Hole with connection" (at 182.118 38.862 0) (effects (font (size 1.27 1.27)) (hide yes)))
  (property "Supplier" "" (at 182.118 38.862 0) (effects (font (size 1.27 1.27)) (hide yes)))
  (property "Digikey_PN" "" (at 182.118 38.862 0) (effects (font (size 1.27 1.27)) (hide yes)))
  (pin "1"))
 (sheet_instances
  (path ""
   (page "1"))))
